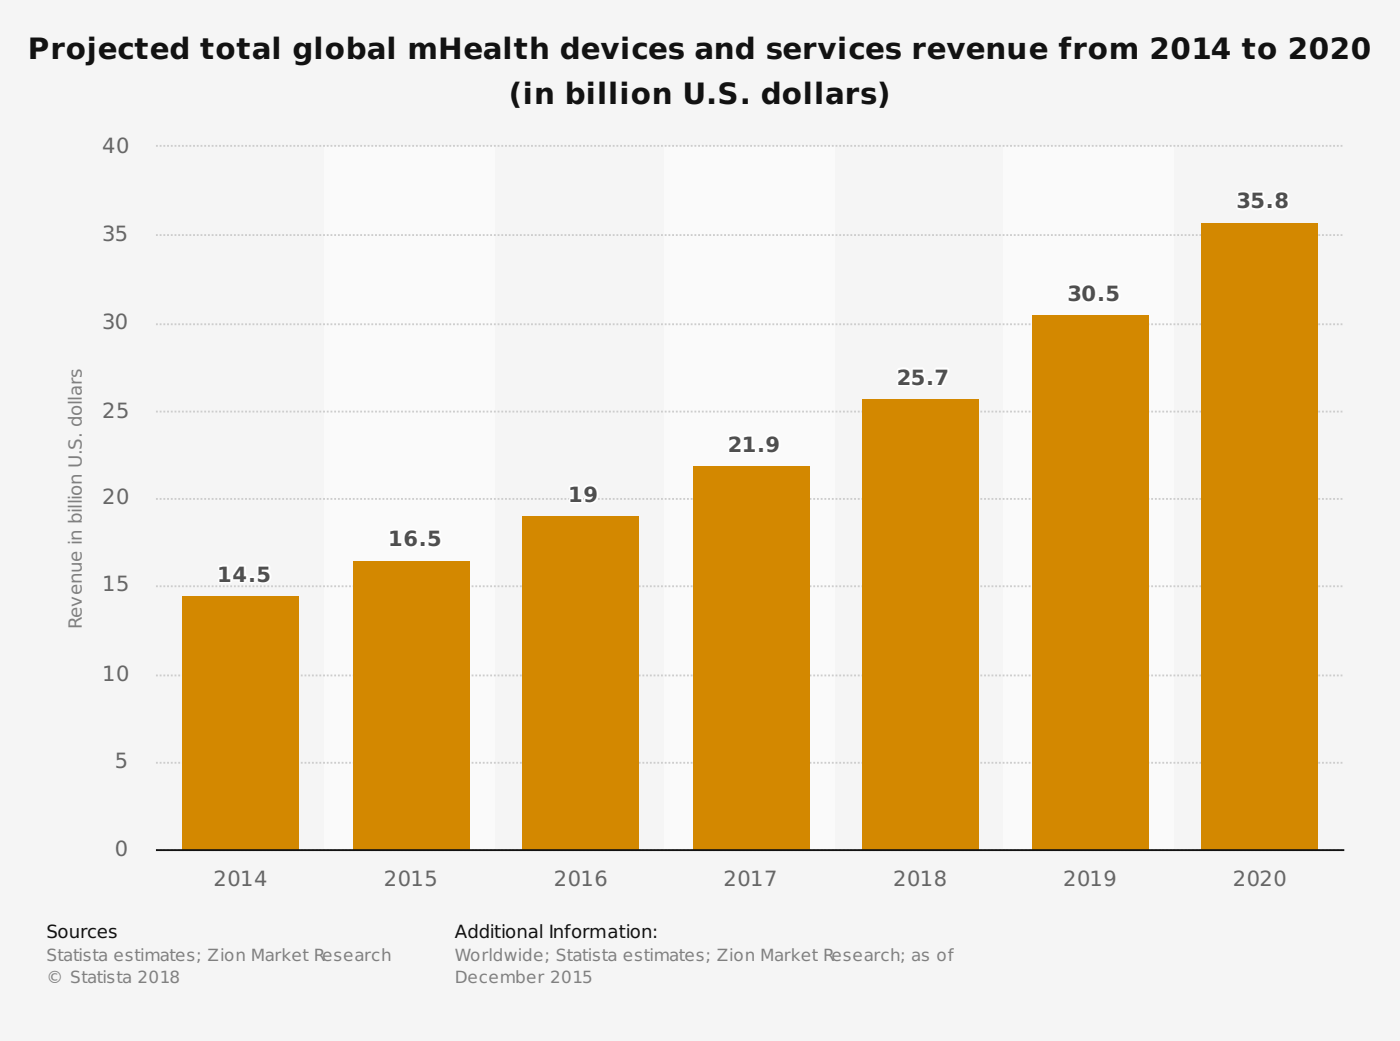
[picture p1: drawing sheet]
<svg xmlns="http://www.w3.org/2000/svg" width="353mm" height="262mm" viewBox="0 0 353 262" stroke-linecap="round" stroke-linejoin="round" font-family="sans-serif">
<path d="M0 0h352.8v262h-352.8z" fill="#f5f5f5"/>
<g fill="#fafafa">
<path d="M81.6 37h43.1v176.8h-43.1z"/>
<path d="M167.3 37h43v176.8h-43z"/>
<path d="M252.9 37h43v176.8h-43z"/>
</g>
<path d="M39.3 36.7h299.4M39.3 59.2h299.4M39.3 81.6h299.4M39.3 103.6h299.4M39.3 125.6h299.4M39.3 147.6h299.4M39.3 170.1h299.4M39.3 192.1h299.4M39.3 214.1h299.4" fill="none" stroke="#cdcdcd" stroke-width=".47" stroke-dasharray=".5 .5" stroke-linecap="butt"/>
<g fill="#d38800">
<path d="M45.9 150.2h29.4v63.7h-29.4z"/>
<path d="M88.9 141.3h29.5v72.6h-29.5z"/>
<path d="M131.5 130.1h29.4v83.8h-29.4z"/>
<path d="M174.5 117.4h29.5v96.5h-29.5z"/>
<path d="M217.1 100.6h29.5v113.3h-29.5z"/>
<path d="M260.1 79.5h29.5v134.4h-29.5z"/>
<path d="M302.7 56.1h29.5v157.8h-29.5z"/>
</g>
<g fill="none" stroke="#fff" stroke-width=".94">
<path d="M312.1 48.6l.6-.1a1.56 1.56 0 0 1 2.1 1l-.2 .5-.5 .3a1.1 1.1 0 0 1 .7 1.3 1.1 1.1 0 0 1-1.3 .9l-1.5-.2v-.8l.5 .2a.78 .78 0 0 0 .9 .1 .78 .78 0 0 0 .4-.8l-1.2-.3v-.6h.4a.54 .54 0 0 0 .8-.6 .54 .54 0 0 0-.9-.3l-.8 .2zM315.7 48.5h2.5v.8h-1.7v.6a1.4 1.4 0 0 1 2 1.2 1.4 1.4 0 0 1-1.9 1.4l-1.1-.3v-.8l.2 .1a.91 .91 0 0 0 1.1 .3 .91 .91 0 0 0 .6-1 1.46 1.46 0 0 0-1.7-.1zM319.6 51.4h.9v1h-.9zM321.7 48.9a1.84 1.84 0 0 1 2.7 .3l-.1 .7-.6 .4a1.13 1.13 0 0 1 .7 1.5 1.13 1.13 0 0 1-1.4 .7 1.13 1.13 0 0 1-1.5-.7 1.13 1.13 0 0 1 .7-1.5 .9 .9 0 0 1-.5-1.4zM269.5 72l.6-.1a1.56 1.56 0 0 1 2.1 1l-.2 .5-.5 .3a1.1 1.1 0 0 1 .8 1.3 1.1 1.1 0 0 1-1.3 .9l-1.6-.2v-.8l.5 .2a.78 .78 0 0 0 .9 .1 .78 .78 0 0 0 .4-.8l-1.2-.3v-.6h.5a.54 .54 0 0 0 .7-.6 .54 .54 0 0 0-.8-.3l-.9 .2zM273.2 72.4a1.62 1.62 0 0 1 2-.3 1.62 1.62 0 0 1 .8 1.8 1.63 1.63 0 0 1-1.6 2 1.63 1.63 0 0 1-1.6-2l.1-.9zM274.1 72.7a.65 .65 0 0 1 .7 .1 .65 .65 0 0 1 .2 .7 1.27 1.27 0 0 1-.6 1.7 1.27 1.27 0 0 1-.6-1.7zM277 74.8h.9v1h-.9zM279.1 71.9h2.5v.8h-1.7v.6a1.4 1.4 0 0 1 2 1.2 1.4 1.4 0 0 1-1.9 1.4l-1-.3v-.8l.2 .1a.91 .91 0 0 0 1.1 .3 .91 .91 0 0 0 .5-1 1.46 1.46 0 0 0-1.7-.1zM226.4 93.2l.5-.2a1.54 1.54 0 0 1 2.3 1.3l-.4 .7-1.3 1.1h1.7v.7h-2.8v-.7l1.4-1.2a.75 .75 0 0 0 .2-1.2 .75 .75 0 0 0-1.2 .1l-.4 .2zM230.1 93h2.4v.7h-1.6v.6a1.4 1.4 0 0 1 1.9 1.2 1.4 1.4 0 0 1-1.8 1.4l-1.1-.2v-.8l.2 .1a.91 .91 0 0 0 1.1 .3 .91 .91 0 0 0 .5-1.1 1.46 1.46 0 0 0-1.6 0zM233.9 95.9h1v.9h-1z"/>
<path d="M235.9 93h2.9v.6l-1.5 3.2h-1l1.4-3.1h-1.8zM183.8 110l.5-.1a1.54 1.54 0 0 1 2.3 1.2l-.4 .7-1.3 1.2h1.7v.7h-2.8v-.7l1.4-1.3a.75 .75 0 0 0 .2-1.1 .75 .75 0 0 0-1.2 0l-.4 .2zM187.5 110l1.9-.2v3.2h.9v.7h-2.7v-.7h.8v-2.5l-.9 .2zM191.4 112.7h.9v1h-.9zM193.6 110.1a1.63 1.63 0 0 1 1.9-.1 1.63 1.63 0 0 1 .8 1.7 1.96 1.96 0 0 1-2.8 1.9v-.7a1.18 1.18 0 0 0 1.8-.8 1.32 1.32 0 0 1-1.8-.1 1.32 1.32 0 0 1 .1-1.9zM98.4 133.9l1.8-.2v3.2h.9v.7h-2.7v-.7h.9v-2.5l-.9 .2zM102.5 134.2a2.3 2.3 0 0 1 2.3-.4v.7a1.17 1.17 0 0 0-1.9 .8 1.36 1.36 0 0 1 2.2 .9 1.36 1.36 0 0 1-1.9 1.4 2.14 2.14 0 0 1-.7-3.4zM106.1 136.6h.9v1h-.9zM108.2 133.7h2.5v.7h-1.7v.6a1.4 1.4 0 0 1 2 1.2 1.4 1.4 0 0 1-1.9 1.4l-1-.2v-.8l.2 .1a.91 .91 0 0 0 1.1 .3 .91 .91 0 0 0 .5-1.1 1.46 1.46 0 0 0-1.7 0zM143.8 122.7l1.8-.2v3.1h.9v.7h-2.7v-.7h.9v-2.5l-.9 .2zM147.7 122.8a1.63 1.63 0 0 1 1.9-.2 1.63 1.63 0 0 1 .8 1.8 1.96 1.96 0 0 1-2.8 1.8v-.7a1.18 1.18 0 0 0 1.8-.7 1.32 1.32 0 0 1-1.8-.2 1.32 1.32 0 0 1 .1-1.8zM55.3 142.8l1.9-.2v3.2h.9v.6h-2.7v-.6h.8v-2.5l-.9 .2z"/>
<path d="M60.4 142.6h1.1v2.4h.6v.7h-.6v.7h-.9v-.7h-1.7v-.8zM60.6 143.4v1.6h-1.1zM63 145.4h1v1h-1zM65.2 142.6h2.5v.7h-1.7v.6a1.4 1.4 0 0 1 2 1.2 1.4 1.4 0 0 1-1.9 1.4l-1.1-.2v-.8l.2 .1a.91 .91 0 0 0 1.1 .2 .91 .91 0 0 0 .5-1 1.46 1.46 0 0 0-1.6 0z"/>
<circle cx="323" cy="51.3" r=".6"/>
<circle cx="323" cy="49.6" r=".5"/>
<circle cx="194.7" cy="111.1" r=".63"/>
<circle cx="103.6" cy="136.3" r=".63"/>
<circle cx="148.8" cy="123.8" r=".63"/>
</g>
<path d="M39.3 214.1h299.4" fill="none" stroke="#121212" stroke-width=".47"/>
<g font-size="7.4" fill="#121212">
<text x="7.1" y="15">Projected total global mHealth devices and services revenue from 2014 to 2020</text>
<text x="128.2" y="26.2">(in billion U.S. dollars)</text>
</g>
<g font-size="5.3" fill="#666">
<text x="25.8" y="38.5">40</text>
<text x="25.8" y="60.7">35</text>
<text x="25.8" y="82.9">30</text>
<text x="25.8" y="105.1">25</text>
<text x="25.8" y="127">20</text>
<text x="25.8" y="148.9">15</text>
<text x="25.8" y="171.4">10</text>
<text x="28.9" y="193.3">5</text>
<text x="28.9" y="215.5">0</text>
<text x="53.8" y="223.2">2014</text>
<text x="96.8" y="223.2">2015</text>
<text x="139.5" y="223.2">2016</text>
<text x="182.3" y="223.2">2017</text>
<text x="225.1" y="223.2">2018</text>
<text x="267.9" y="223.2">2019</text>
<text x="310.6" y="223.2">2020</text>
</g>
<g font-size="5.3" fill="#fff">
<text x="311.6" y="52.4">35.8</text>
<text x="269" y="75.8">30.5</text>
<text x="226" y="96.8">25.7</text>
<text x="183.4" y="113.7">21.9</text>
<text x="143.2" y="126.3">19</text>
<text x="97.8" y="137.6">16.5</text>
<text x="54.7" y="146.4">14.5</text>
</g>
<text font-size="4.6" fill="#808080" x="20.6" y="158.4" transform="rotate(-90 20.6 158.4)">Revenue in billion U.S. dollars</text>
<g font-size="4.6" fill="#121212">
<text x="11.7" y="236.3">Sources</text>
<text x="114.6" y="236.3">Additional Information:</text>
</g>
<g font-size="4.2" fill="#808080">
<text x="11.7" y="241.9">Statista estimates; Zion Market Research</text>
<text x="114.6" y="241.9">Worldwide; Statista estimates; Zion Market Research; as of</text>
<text x="11.7" y="247.5">© Statista 2018</text>
<text x="114.6" y="247.5">December 2015</text>
</g>
</svg>
